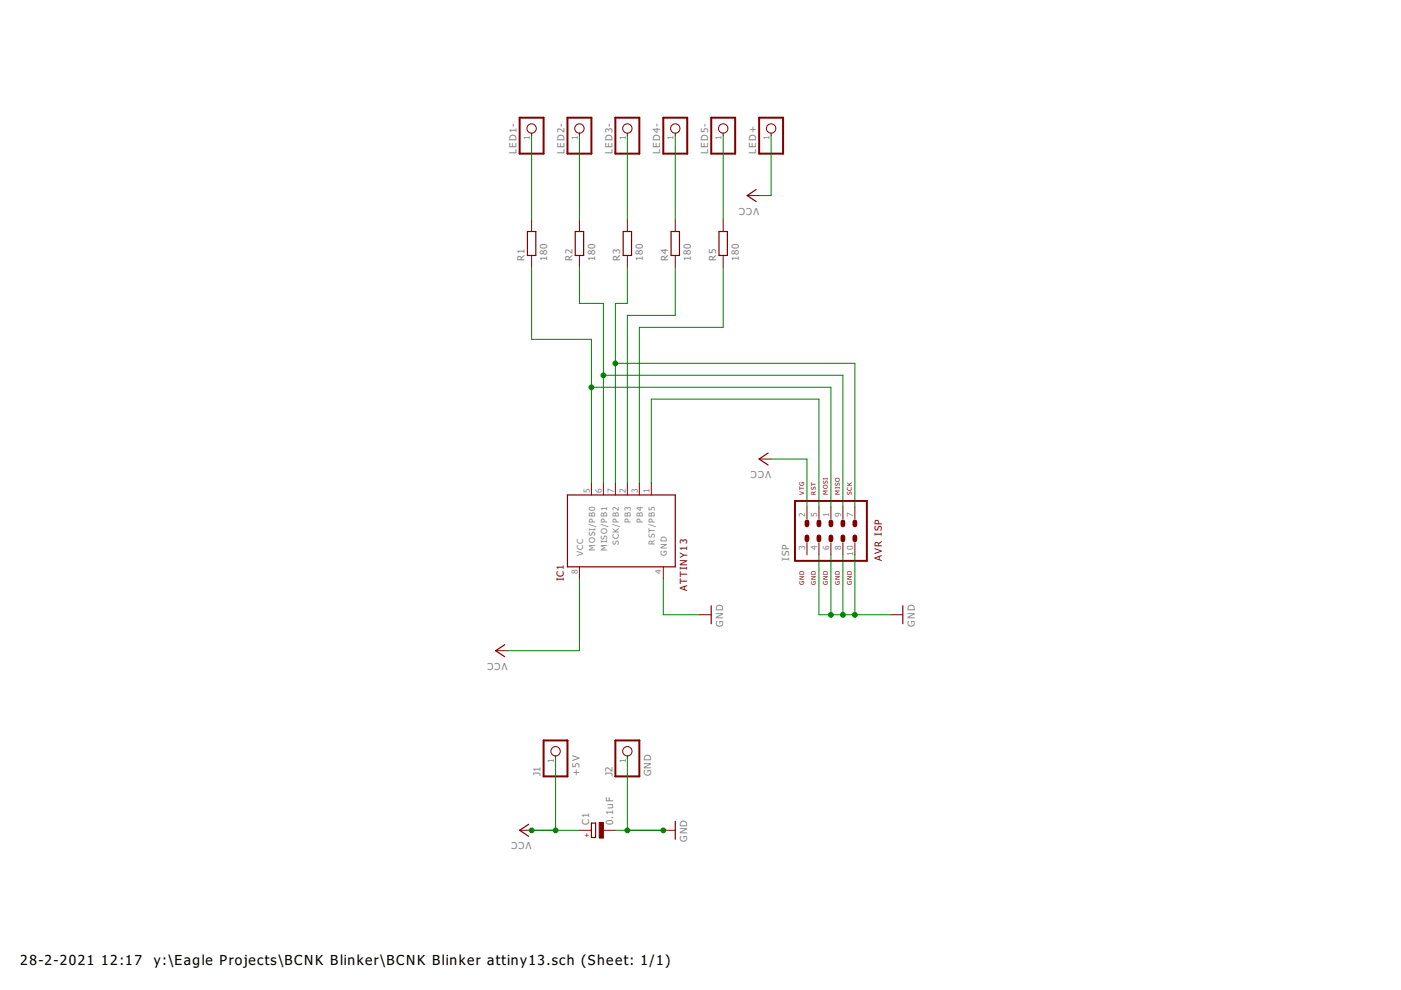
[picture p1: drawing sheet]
<svg xmlns="http://www.w3.org/2000/svg" width="297mm" height="210mm" viewBox="0 0 297 210" stroke-linecap="round" stroke-linejoin="round" font-family="sans-serif">
<g fill="none" stroke="#800000" stroke-width=".25">
<path d="M111.8 49.1h1.8v5.1h-1.8zM122 49.1h1.7v5.1h-1.7zM132.1 49.1h1.8v5.1h-1.8zM142.3 49.1h1.8v5.1h-1.8zM152.4 49.1h1.8v5.1h-1.8zM160.3 40.2l-1.9 1.3 1.9 1.2M162.9 96.1l-1.9 1.2 1.9 1.3M120.3 104.9h22.9v15.3h-22.9zM107 136.7l-1.9 1.3 1.9 1.2M150.8 128.4v3.8M191.4 128.4v3.8M112.1 174.8l-1.9 1.2 1.9 1.3"/>
<path d="M125.4 174.5h.9v3.1h-.9zM143.2 174.1v3.8"/>
</g>
<g fill="none" stroke="#800000" stroke-width=".21">
<path d="M112.7 28.2v.6M122.9 28.2v.6M133 28.2v.6M143.2 28.2v.6M153.3 28.2v.6M163.5 28.2v.6M112.7 46.5v2.6M112.7 54.2v2.5M122.9 46.5v2.6M122.9 54.2v2.5M133 46.5v2.6M133 54.2v2.5"/>
<path d="M143.2 46.5v2.6M143.2 54.2v2.5M153.3 46.5v2.6M153.3 54.2v2.5M158.4 41.5h2.6M161 97.3h2.5M125.4 102.4v2.5M127.9 102.4v2.5M130.5 102.4v2.5M133 102.4v2.5M135.6 102.4v2.5M138.1 102.4v2.5"/>
<path d="M171.1 107.5v2.5M171.1 115.1v2.5M173.6 107.5v2.5M173.6 115.1v2.5M176.2 107.5v2.5M176.2 115.1v2.5M178.7 107.5v2.5M178.7 115.1v2.5M181.3 107.5v2.5M181.3 115.1v2.5M105.1 138h2.5M122.9 120.2v2.5"/>
<path d="M140.6 120.2v2.5M148.3 130.3h2.5M188.9 130.3h2.5M110.2 176h2.5M117.8 160.3v.5M122.9 176h2.5M127.9 176h2.6M133 160.3v.5M140.6 176h2.6"/>
<circle cx="112.7" cy="27.2" r=".99"/>
<circle cx="122.9" cy="27.2" r=".99"/>
<circle cx="133" cy="27.2" r=".99"/>
<circle cx="143.2" cy="27.2" r=".99"/>
<circle cx="153.3" cy="27.2" r=".99"/>
<circle cx="163.5" cy="27.2" r=".99"/>
<circle cx="117.8" cy="159.3" r=".99"/>
<circle cx="133" cy="159.3" r=".99"/>
</g>
<path d="M110.2 25h5.1v7.6h-5.1zM120.3 25h5.1v7.6h-5.1zM130.5 25h5.1v7.6h-5.1zM140.6 25h5.1v7.6h-5.1zM150.8 25h5.1v7.6h-5.1zM161 25h5v7.6h-5zM168.6 106.2h15.2v12.7h-15.2zM115.3 157h5v7.6h-5zM130.5 157h5.1v7.6h-5.1z" fill="none" stroke="#800000" stroke-width=".42"/>
<path d="M171.1 110.7v.6M171.1 113.8v.7M173.6 110.7v.6M173.6 113.8v.7M176.2 110.7v.6M176.2 113.8v.7M178.7 110.7v.6M178.7 113.8v.7M181.3 110.7v.6M181.3 113.8v.7" fill="none" stroke="#800000" stroke-width="1"/>
<path d="M127 174.4h.9v3.3h-.9z" fill="#800000" stroke="#800000" stroke-width=".21"/>
<g fill="none" stroke="#008000" stroke-width=".21">
<path d="M112.7 28.8v17.7M122.9 28.8v17.7M133 28.8v17.7M143.2 28.8v17.7M153.3 28.8v17.7M163.5 28.8v12.7h-2.5M112.7 56.7v15.2h12.7v30.5M122.9 56.7v7.6h5v38.1M133 56.7v7.6h-2.5v38.1M143.2 56.7v10.2h-10.2v35.5M153.3 56.7v12.7h-17.7v33M127.9 79.6h50.8v27.9"/>
<path d="M130.5 77h50.8v30.5M125.4 82.1h50.8v25.4M163.5 97.3h7.6v10.2M138.1 102.4v-17.8h35.5v22.9M173.6 117.6v12.7h15.3M176.2 117.6v12.7M178.7 117.6v12.7M181.3 117.6v12.7M122.9 122.7v15.3h-15.3M140.6 122.7v7.6h7.7M112.7 176h10.2M117.8 160.8v15.2"/>
<path d="M130.5 176h10.1M133 160.8v15.2"/>
</g>
<g fill="#008000" stroke="#008000" stroke-width=".21">
<circle cx="117.8" cy="176.1" r=".51"/>
<circle cx="112.7" cy="176.1" r=".51"/>
<circle cx="125.4" cy="82.1" r=".51"/>
<circle cx="127.9" cy="79.6" r=".51"/>
<circle cx="130.5" cy="77" r=".51"/>
<circle cx="176.2" cy="130.4" r=".51"/>
<circle cx="178.7" cy="130.4" r=".51"/>
<circle cx="181.3" cy="130.4" r=".51"/>
<circle cx="133" cy="176.1" r=".51"/>
<circle cx="140.6" cy="176.1" r=".51"/>
</g>
<g font-size="3.5">
<text x="4.3" y="204.6">28-2-2021</text>
<text x="21.5" y="204.6">12:17</text>
<text x="32.6" y="204.6">y:\Eagle Projects\BCNK Blinker\BCNK Blinker attiny13.sch (Sheet: 1/1)</text>
</g>
<g font-size="2.5" fill="#808080">
<text x="109.5" y="32.6" transform="rotate(-90 109.5 32.6)">LED1-</text>
<text x="119.7" y="32.6" transform="rotate(-90 119.7 32.6)">LED2-</text>
<text x="129.8" y="32.6" transform="rotate(-90 129.8 32.6)">LED3-</text>
<text x="140" y="32.6" transform="rotate(-90 140 32.6)">LED4-</text>
<text x="150.2" y="32.6" transform="rotate(-90 150.2 32.6)">LED5-</text>
<text x="160.3" y="32.6" transform="rotate(-90 160.3 32.6)">LED+</text>
<text x="160.9" y="44" transform="rotate(-180 160.9 44)">VCC</text>
<text x="111.2" y="55.4" transform="rotate(-90 111.2 55.4)">R1</text>
<text x="116" y="55.4" transform="rotate(-90 116 55.4)">180</text>
<text x="121.4" y="55.4" transform="rotate(-90 121.4 55.4)">R2</text>
<text x="126.2" y="55.4" transform="rotate(-90 126.2 55.4)">180</text>
<text x="131.5" y="55.4" transform="rotate(-90 131.5 55.4)">R3</text>
<text x="136.3" y="55.4" transform="rotate(-90 136.3 55.4)">180</text>
<text x="141.7" y="55.4" transform="rotate(-90 141.7 55.4)">R4</text>
<text x="146.5" y="55.4" transform="rotate(-90 146.5 55.4)">180</text>
<text x="151.8" y="55.4" transform="rotate(-90 151.8 55.4)">R5</text>
<text x="156.6" y="55.4" transform="rotate(-90 156.6 55.4)">180</text>
<text x="163.5" y="99.9" transform="rotate(-180 163.5 99.9)">VCC</text>
<text x="167.3" y="118.9" transform="rotate(-90 167.3 118.9)">ISP</text>
<text x="153.3" y="132.9" transform="rotate(-90 153.3 132.9)">GND</text>
<text x="193.9" y="132.9" transform="rotate(-90 193.9 132.9)">GND</text>
<text x="107.6" y="140.5" transform="rotate(-180 107.6 140.5)">VCC</text>
<text x="114.6" y="164.6" transform="rotate(-90 114.6 164.6)">J1</text>
<text x="122.9" y="164.6" transform="rotate(-90 122.9 164.6)">+5V</text>
<text x="129.8" y="164.6" transform="rotate(-90 129.8 164.6)">J2</text>
<text x="138.1" y="164.6" transform="rotate(-90 138.1 164.6)">GND</text>
<text x="112.7" y="178.6" transform="rotate(-180 112.7 178.6)">VCC</text>
<text x="124.9" y="174.9" transform="rotate(-90 124.9 174.9)">C1</text>
<text x="130" y="174.9" transform="rotate(-90 130 174.9)">0.1uF</text>
<text x="145.7" y="178.6" transform="rotate(-90 145.7 178.6)">GND</text>
</g>
<g font-size="2.5" fill="#800000">
<text x="187" y="118.9" transform="rotate(-90 187 118.9)">AVR ISP</text>
<text x="119.6" y="123.2" transform="rotate(-90 119.6 123.2)">IC1</text>
<text x="145.7" y="125.3" transform="rotate(-90 145.7 125.3)">ATTINY13</text>
</g>
<g font-size="2.1" fill="#808080">
<text x="112.3" y="29.7" transform="rotate(-90 112.3 29.7)">1</text>
<text x="122.5" y="29.7" transform="rotate(-90 122.5 29.7)">1</text>
<text x="132.7" y="29.7" transform="rotate(-90 132.7 29.7)">1</text>
<text x="142.8" y="29.7" transform="rotate(-90 142.8 29.7)">1</text>
<text x="153" y="29.7" transform="rotate(-90 153 29.7)">1</text>
<text x="163.1" y="29.7" transform="rotate(-90 163.1 29.7)">1</text>
<text x="125" y="104.6" transform="rotate(-90 125 104.6)">5</text>
<text x="127.6" y="104.6" transform="rotate(-90 127.6 104.6)">6</text>
<text x="130.1" y="104.6" transform="rotate(-90 130.1 104.6)">7</text>
<text x="132.7" y="104.6" transform="rotate(-90 132.7 104.6)">2</text>
<text x="135.2" y="104.6" transform="rotate(-90 135.2 104.6)">3</text>
<text x="137.7" y="104.6" transform="rotate(-90 137.7 104.6)">1</text>
<text x="133.8" y="110.9" transform="rotate(-90 133.8 110.9)">PB3</text>
<text x="136.3" y="110.9" transform="rotate(-90 136.3 110.9)">PB4</text>
<text x="170.7" y="109.7" transform="rotate(-90 170.7 109.7)">2</text>
<text x="173.3" y="109.7" transform="rotate(-90 173.3 109.7)">5</text>
<text x="175.8" y="109.7" transform="rotate(-90 175.8 109.7)">1</text>
<text x="178.4" y="109.7" transform="rotate(-90 178.4 109.7)">9</text>
<text x="180.9" y="109.7" transform="rotate(-90 180.9 109.7)">7</text>
<text x="123.6" y="117.8" transform="rotate(-90 123.6 117.8)">VCC</text>
<text x="126.2" y="116.9" transform="rotate(-90 126.2 116.9)">MOSI/PB0</text>
<text x="128.7" y="116.9" transform="rotate(-90 128.7 116.9)">MISO/PB1</text>
<text x="131.2" y="115.5" transform="rotate(-90 131.2 115.5)">SCK/PB2</text>
<text x="138.9" y="115.5" transform="rotate(-90 138.9 115.5)">RST/PB5</text>
<text x="141.4" y="117.8" transform="rotate(-90 141.4 117.8)">GND</text>
<text x="170.7" y="116.6" transform="rotate(-90 170.7 116.6)">3</text>
<text x="173.3" y="116.6" transform="rotate(-90 173.3 116.6)">4</text>
<text x="175.8" y="116.6" transform="rotate(-90 175.8 116.6)">6</text>
<text x="178.4" y="116.6" transform="rotate(-90 178.4 116.6)">8</text>
<text x="180.9" y="117.8" transform="rotate(-90 180.9 117.8)">10</text>
<text x="122.5" y="121.7" transform="rotate(-90 122.5 121.7)">8</text>
<text x="140.3" y="121.7" transform="rotate(-90 140.3 121.7)">4</text>
<text x="117.4" y="161.8" transform="rotate(-90 117.4 161.8)">1</text>
<text x="132.7" y="161.8" transform="rotate(-90 132.7 161.8)">1</text>
</g>
<text font-size="1.8" fill="#800000" x="125" y="176.6" transform="rotate(-180 125 176.6)">+</text>
<g font-size="1.6" fill="#800000">
<text x="170.5" y="104.9" transform="rotate(-90 170.5 104.9)">VTG</text>
<text x="173" y="104.9" transform="rotate(-90 173 104.9)">RST</text>
<text x="175.5" y="104.9" transform="rotate(-90 175.5 104.9)">MOSI</text>
<text x="178.1" y="104.9" transform="rotate(-90 178.1 104.9)">MISO</text>
<text x="180.6" y="104.9" transform="rotate(-90 180.6 104.9)">SCK</text>
<text x="170.5" y="124" transform="rotate(-90 170.5 124)">GND</text>
<text x="173" y="124" transform="rotate(-90 173 124)">GND</text>
<text x="175.5" y="124" transform="rotate(-90 175.5 124)">GND</text>
<text x="178.1" y="124" transform="rotate(-90 178.1 124)">GND</text>
<text x="180.6" y="124" transform="rotate(-90 180.6 124)">GND</text>
</g>
</svg>
